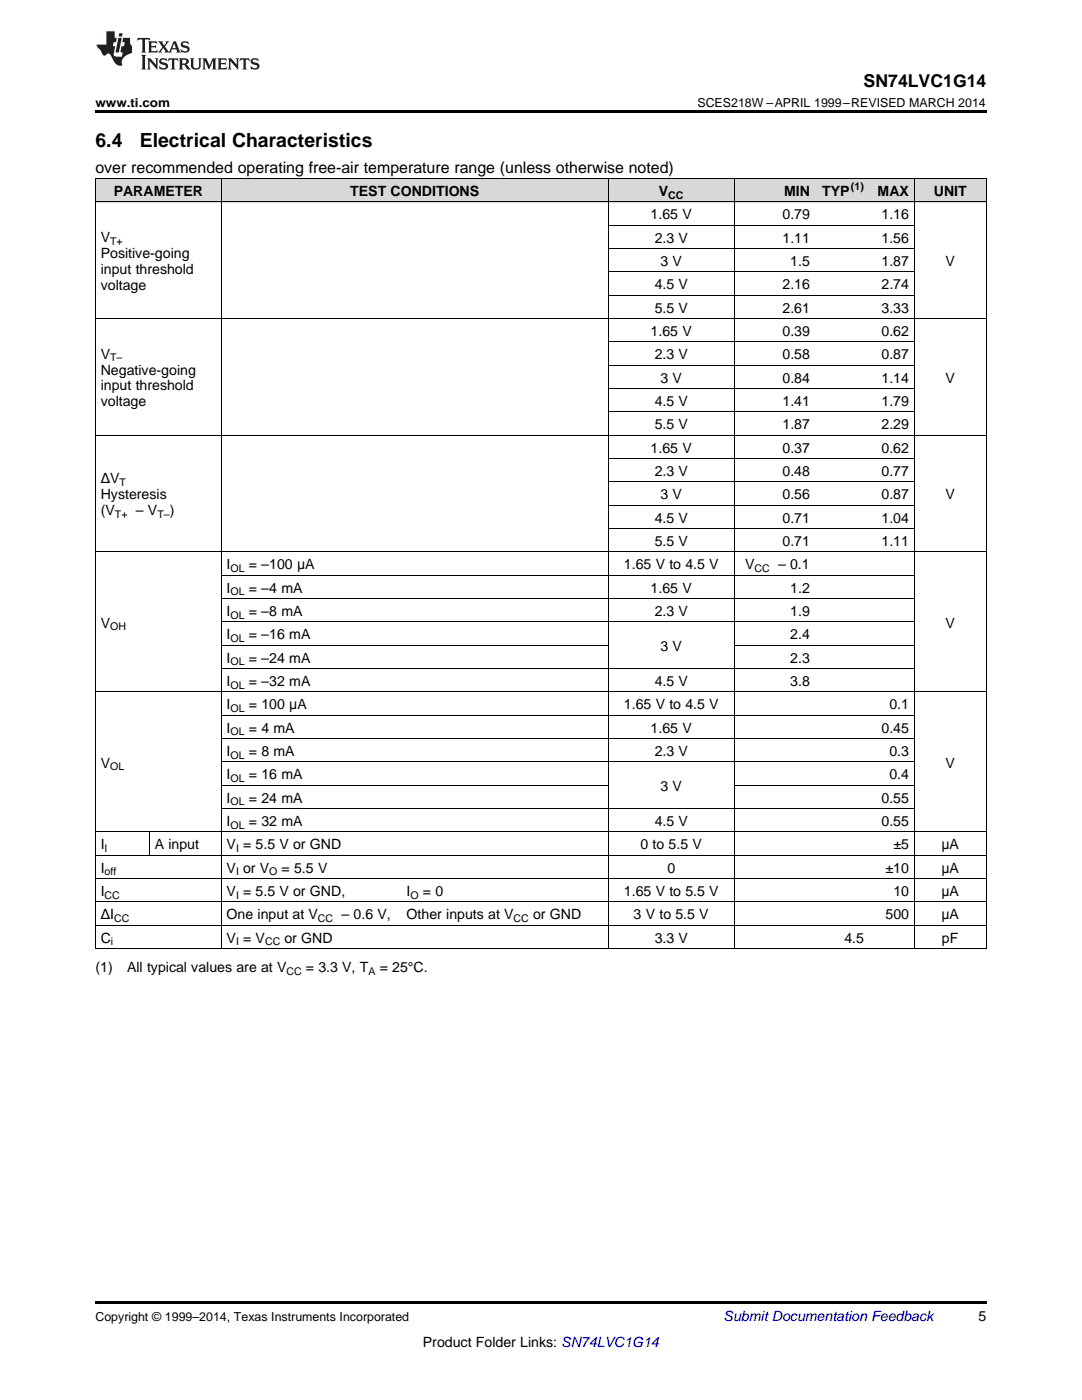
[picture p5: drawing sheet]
<svg xmlns="http://www.w3.org/2000/svg" width="216mm" height="279mm" viewBox="0 0 216 279" stroke-linecap="round" stroke-linejoin="round" font-family="sans-serif">
<g fill="#d8d8d8">
<path d="M19 35.7h10.8v4.7h-10.8z"/>
<path d="M29.8 35.7h14.4v4.7h-14.4z"/>
<path d="M44.2 35.7h35.9v4.7h-35.9z"/>
<path d="M80.1 35.7h41.3v4.7h-41.3z"/>
<path d="M121.4 35.7h25.1v4.7h-25.1z"/>
<path d="M146.5 35.7h16.2v4.7h-16.2z"/>
<path d="M162.7 35.7h10.8v4.7h-10.8z"/>
<path d="M173.5 35.7h9v4.7h-9z"/>
<path d="M182.5 35.7h14.3v4.7h-14.3z"/>
</g>
<path d="M19 22h177.8v.5h-177.8zM19 189.3l.2 .1zM44.1 189.3l.1 .1zM80 189.3l.1 .1zM121.3 189.3l.1 .1zM146.4 189.3l.1 .1zM162.6 189.3l.1 .1zM173.4 189.3l.1 .1zM182.4 189.3l.1 .1zM196.7 189.3l.1 .1zM19 259.7h177.8v.5h-177.8z" fill="#000"/>
<g fill="none" stroke="#000" stroke-width=".2">
<path d="M19 35.6h177.8M19.1 35.7v153.7M44.1 35.7v153.7M121.3 35.7v153.7M146.5 35.7v153.7M182.4 35.7v153.7M196.8 35.7v153.7M19 40.3h177.8M121.4 58.9h61.1M121.4 54.3h61.1M121.4 49.6h61.1M121.4 45h61.1"/>
<path d="M19 63.6h177.8M121.4 77.6h61.1M121.4 72.9h61.1M121.4 68.2h61.1M19 86.9h177.8M121.4 96.2h61.1M121.4 91.5h61.1M121.4 82.2h61.1M19 110.2h177.8M44.2 119.5h138.3M44.2 114.8h138.3M121.4 105.5h61.1"/>
<path d="M121.4 100.8h61.1M19 138.1h177.8M44.2 133.4h138.3M44.2 128.8h77.2M44.2 124.1h138.3M146.5 128.8h36M44.2 156.7h77.2M44.2 152.1h138.3M44.2 147.4h138.3M44.2 142.8h138.3M146.5 156.7h36M19 175.3h177.8"/>
<path d="M19 170.7h177.8M19 166h177.8M29.8 166.1v4.6M44.2 161.4h138.3M19 189.3h177.8M19 184.7h177.8M19 180h177.8"/>
</g>
<g fill="#231f20">
<path d="M27.5 7.6l-.1 .5 .4-.2h.6v.1v2.1l-.2 .4h1l-.3-.4v-2.1l.1-.1h.5l.5 .2-.2-.5zM29.5 8.3l.2 .3v1.5l-.2 .4h1.8l.2-.6a1.04 1.04 0 0 1-1.3 .2v-.7h.6l.3 .2v-.6l-.3 .2h-.6v-.6l.8-.1 .4 .3-.2-.5zM31.5 8.3l.9 1.1-.9 1.1h.8l-.2-.2 .5-.7 .4 .7-.2 .2h1.5l-.1-.2 .1-.4h.9l.1 .4-.2 .2h1l-.3-.3-.7-1.9h-.5l-.9 2-.8-1 .9-1h-.8l.1 .3-.3 .5-.4-.6 .2-.2zM34.7 8.6l.4 1h-.7zM36.3 8.4a.63 .63 0 0 0-.2 .7 .63 .63 0 0 0 .6 .4l.6 .2 .1 .2a.75 .75 0 0 1-.7 .4 .75 .75 0 0 1-.6-.5l.1 .7 .1-.1a1.11 1.11 0 0 0 1.5-.6 1.13 1.13 0 0 0-1.2-.8l-.1-.4a1.04 1.04 0 0 1 1.2 .2l-.2-.5-.1 .1-.5-.2zM28.2 10.9l.2 .4v2.2l-.2 .4h1l-.3-.4v-2.2l.3-.4zM29.3 11.6l.3 .4v1.5l-.3 .4h.8l-.2-.4v-1.3l1.5 1.7v-1.9l.2-.4h-.7l.2 .4v.9l-1.1-1.3zM32 11.8a.62 .62 0 0 0-.2 .7 .62 .62 0 0 0 .6 .4l.6 .1 .1 .3a.76 .76 0 0 1-.7 .3 .76 .76 0 0 1-.6-.4l.1 .7 .1-.1a1.11 1.11 0 0 0 1.5-.6 1.13 1.13 0 0 0-1.2-.8l-.1-.4a1.04 1.04 0 0 1 1.2 .2l-.2-.6-.1 .1-.5-.1zM33.7 11.6l-.2 .6a.61 .61 0 0 1 .8-.3v1.6l-.2 .4h.9l-.2-.4v-1.6a.63 .63 0 0 1 .8 .3l-.2-.6zM35.6 11.6l.3 .4v1.5l-.3 .4h1l-.2-.2v-.8l.5 .2a.76 .76 0 0 0 1.2 .7l-1-1a.58 .58 0 0 0 .6-.5 .58 .58 0 0 0-.5-.6zM36.4 11.9h.1a.45 .45 0 0 1 .5 .1 .45 .45 0 0 1 .1 .5l-.7 .2zM37.9 11.6l.2 .2a2.17 2.17 0 0 0 .3 1.9 .99 .99 0 0 0 1.6-.6v-1.1l.2-.4h-.7l.2 .2a1.92 1.92 0 0 1-.2 1.8 .6 .6 0 0 1-.9-.5v-1.1l.2-.4zM40.4 11.6l.2 .4v1.5l-.2 .4h.7l-.2-.4v-1.4l.8 1.8 .8-1.8v1.4l-.2 .4h.9l-.2-.4v-1.5l.2-.4h-.8l-.6 1.5-.6-1.5zM43.4 11.6l.2 .4v1.5l-.2 .4h1.8l.2-.6a1.04 1.04 0 0 1-1.3 .1v-.6h.5l.4 .2v-.6l-.4 .2h-.5v-.7h.8l.3 .3-.1-.6zM45.5 11.6l.2 .4v1.5l-.2 .4h.7l-.2-.4v-1.3l1.5 1.7v-1.9l.2-.4h-.7l.2 .4v.9l-1.1-1.3zM47.9 11.6l-.1 .6a.61 .61 0 0 1 .8-.3v1.6l-.3 .4h1l-.3-.4 .1-1.6a.63 .63 0 0 1 .7 .3l-.1-.6zM50.2 11.8a.62 .62 0 0 0-.2 .7 .62 .62 0 0 0 .6 .4l.6 .1 .2 .3a.76 .76 0 0 1-.8 .3 .76 .76 0 0 1-.6-.4l.1 .7 .2-.1a1.11 1.11 0 0 0 1.5-.6 1.13 1.13 0 0 0-1.3-.8l-.1-.4a1.04 1.04 0 0 1 1.2 .2l-.1-.6-.2 .1-.5-.1z"/>
<path d="M21.2 6.3v2.6h-1.9l.1 .4 .7 .9a.91 .91 0 0 0 1 .8 .56 .56 0 0 1 .5-.3 .56 .56 0 0 1 .5 .3l.4 .8a1.53 1.53 0 0 0 1.9 1.2 1.54 1.54 0 0 1 1-2.1l.9-.3v-1.4a1.52 1.52 0 0 1-.3-1.6h-1.4l-.2 .8h.5l-.2 .8h-.4l-.2 1v.2l.4 .1-.2 .8a1.93 1.93 0 0 1-1.6-.3l.3-1.8h-.5l.2-.8h.4l.2-.8h-.4v-1.3zM23.6 7.6l-.6 2.9h.7l.6-2.9zM23.8 6.6l-.1 .7h.6l.2-.7z"/>
</g>
<g font-size="3.9">
<text x="19" y="29.3">6.4</text>
<text x="27.9" y="29.3">Electrical Characteristics</text>
</g>
<text font-size="3.5" x="172.3" y="17.3">SN74LVC1G14</text>
<text font-size="3.2" x="19" y="34.4">over recommended operating free-air temperature range (unless otherwise noted)</text>
<g font-size="2.8">
<text x="22.7" y="39.1">PARAMETER</text>
<text x="69.9" y="39.1">TEST CONDITIONS</text>
<text x="131.5" y="39.1">V</text>
<text x="156.5" y="39.1">MIN</text>
<text x="164.1" y="39.1">TYP</text>
<text x="175.1" y="39.1">MAX</text>
<text x="186.3" y="39.1">UNIT</text>
<text x="129.8" y="43.7">1.65 V</text>
<text x="156.1" y="43.7">0.79</text>
<text x="175.9" y="43.7">1.16</text>
<text x="20.1" y="48.3">V</text>
<text x="20.1" y="51.5">Positive-going</text>
<text x="130.6" y="48.4">2.3 V</text>
<text x="131.8" y="53.1">3 V</text>
<text x="156.1" y="48.4">1.11</text>
<text x="157.7" y="53.1">1.5</text>
<text x="175.9" y="48.4">1.56</text>
<text x="175.9" y="53.1">1.87</text>
<text x="188.7" y="53.1">V</text>
<text x="20.1" y="54.6">input threshold</text>
<text x="20.1" y="57.8">voltage</text>
<text x="130.6" y="57.7">4.5 V</text>
<text x="156.1" y="57.7">2.16</text>
<text x="175.9" y="57.7">2.74</text>
<text x="130.6" y="62.4">5.5 V</text>
<text x="156.1" y="62.4">2.61</text>
<text x="175.9" y="62.4">3.33</text>
<text x="20.1" y="71.6">V</text>
<text x="129.8" y="67">1.65 V</text>
<text x="130.6" y="71.7">2.3 V</text>
<text x="156.1" y="67">0.39</text>
<text x="156.1" y="71.7">0.58</text>
<text x="175.9" y="67">0.62</text>
<text x="175.9" y="71.7">0.87</text>
<text x="20.1" y="74.8">Negative-going</text>
<text x="20.1" y="77.9">input threshold</text>
<text x="131.8" y="76.3">3 V</text>
<text x="156.1" y="76.3">0.84</text>
<text x="175.9" y="76.3">1.14</text>
<text x="188.7" y="76.3">V</text>
<text x="20.1" y="81.1">voltage</text>
<text x="130.6" y="81">4.5 V</text>
<text x="156.1" y="81">1.41</text>
<text x="175.9" y="81">1.79</text>
<text x="130.6" y="85.7">5.5 V</text>
<text x="156.1" y="85.7">1.87</text>
<text x="175.9" y="85.7">2.29</text>
<text x="129.8" y="90.3">1.65 V</text>
<text x="130.6" y="95">2.3 V</text>
<text x="156.1" y="90.3">0.37</text>
<text x="156.1" y="95">0.48</text>
<text x="175.9" y="90.3">0.62</text>
<text x="175.9" y="95">0.77</text>
<text x="20.1" y="96.4">ΔV</text>
<text x="20.1" y="99.6">Hysteresis</text>
<text x="131.8" y="99.6">3 V</text>
<text x="156.1" y="99.6">0.56</text>
<text x="175.9" y="99.6">0.87</text>
<text x="188.7" y="99.6">V</text>
<text x="20.1" y="102.8">(V</text>
<text x="27.1" y="102.8">– V</text>
<text x="33.9" y="102.8">)</text>
<text x="130.6" y="104.3">4.5 V</text>
<text x="156.1" y="104.3">0.71</text>
<text x="175.9" y="104.3">1.04</text>
<text x="45.2" y="113.6">I</text>
<text x="49.7" y="113.6">= –100 μA</text>
<text x="124.5" y="113.6">1.65 V to 4.5 V</text>
<text x="130.6" y="108.9">5.5 V</text>
<text x="148.7" y="113.6">V</text>
<text x="155.3" y="113.6">– 0.1</text>
<text x="156.1" y="108.9">0.71</text>
<text x="175.9" y="108.9">1.11</text>
<text x="45.2" y="118.3">I</text>
<text x="49.7" y="118.3">= –4 mA</text>
<text x="129.8" y="118.3">1.65 V</text>
<text x="157.7" y="118.3">1.2</text>
<text x="20.1" y="125.2">V</text>
<text x="45.2" y="122.9">I</text>
<text x="49.7" y="122.9">= –8 mA</text>
<text x="130.6" y="122.9">2.3 V</text>
<text x="157.7" y="122.9">1.9</text>
<text x="188.7" y="125.2">V</text>
<text x="45.2" y="127.6">I</text>
<text x="49.7" y="127.6">= –16 mA</text>
<text x="131.8" y="129.9">3 V</text>
<text x="157.7" y="127.6">2.4</text>
<text x="45.2" y="132.2">I</text>
<text x="45.2" y="136.9">I</text>
<text x="49.7" y="132.2">= –24 mA</text>
<text x="49.7" y="136.9">= –32 mA</text>
<text x="130.6" y="136.9">4.5 V</text>
<text x="157.7" y="132.2">2.3</text>
<text x="157.7" y="136.9">3.8</text>
<text x="45.2" y="141.5">I</text>
<text x="49.7" y="141.5">= 100 μA</text>
<text x="124.5" y="141.5">1.65 V to 4.5 V</text>
<text x="177.5" y="141.5">0.1</text>
<text x="45.2" y="146.2">I</text>
<text x="49.7" y="146.2">= 4 mA</text>
<text x="129.8" y="146.2">1.65 V</text>
<text x="175.9" y="146.2">0.45</text>
<text x="20.1" y="153.2">V</text>
<text x="45.2" y="150.8">I</text>
<text x="45.2" y="155.5">I</text>
<text x="49.7" y="150.8">= 8 mA</text>
<text x="49.7" y="155.5">= 16 mA</text>
<text x="130.6" y="150.8">2.3 V</text>
<text x="177.5" y="150.8">0.3</text>
<text x="177.5" y="155.5">0.4</text>
<text x="188.7" y="153.2">V</text>
<text x="45.2" y="160.2">I</text>
<text x="49.7" y="160.2">= 24 mA</text>
<text x="131.8" y="157.8">3 V</text>
<text x="175.9" y="160.2">0.55</text>
<text x="45.2" y="164.8">I</text>
<text x="49.7" y="164.8">= 32 mA</text>
<text x="130.6" y="164.8">4.5 V</text>
<text x="175.9" y="164.8">0.55</text>
<text x="20.1" y="169.5">I</text>
<text x="30.9" y="169.5">A input</text>
<text x="45.2" y="169.5">V = 5.5 V or GND</text>
<text x="127.8" y="169.5">0 to 5.5 V</text>
<text x="178.3" y="169.5">±5</text>
<text x="187.9" y="169.5">μA</text>
<text x="20.1" y="174.1">I</text>
<text x="20.1" y="178.8">I</text>
<text x="45.2" y="174.1">V or V</text>
<text x="45.2" y="178.8">V = 5.5 V or GND,</text>
<text x="56.2" y="174.1">= 5.5 V</text>
<text x="81.1" y="178.8">I</text>
<text x="84.4" y="178.8">= 0</text>
<text x="124.5" y="178.8">1.65 V to 5.5 V</text>
<text x="133.2" y="174.1">0</text>
<text x="176.7" y="174.1">±10</text>
<text x="178.3" y="178.8">10</text>
<text x="187.9" y="174.1">μA</text>
<text x="187.9" y="178.8">μA</text>
<text x="20.1" y="183.4">ΔI</text>
<text x="45.2" y="183.4">One input at V</text>
<text x="68.2" y="183.4">– 0.6 V,</text>
<text x="81.1" y="183.4">Other inputs at V</text>
<text x="106.4" y="183.4">or GND</text>
<text x="126.4" y="183.4">3 V to 5.5 V</text>
<text x="176.7" y="183.4">500</text>
<text x="187.9" y="183.4">μA</text>
<text x="20.1" y="188.1">C</text>
<text x="45.2" y="188.1">V = V</text>
<text x="56.8" y="188.1">or GND</text>
<text x="130.6" y="188.1">3.3 V</text>
<text x="168.5" y="188.1">4.5</text>
<text x="188" y="188.1">pF</text>
<text x="19" y="194">(1)</text>
<text x="25.4" y="194">All typical values are at V</text>
<text x="61" y="194">= 3.3 V, T</text>
<text x="75.8" y="194">= 25°C.</text>
<text x="195.3" y="263.6">5</text>
<text x="84.4" y="268.9">Product Folder Links: SN74LVC1G14</text>
</g>
<text font-size="2.8" fill="#0000c8" x="144.4" y="263.6">Submit Documentation Feedback</text>
<g font-size="2.5">
<text x="19" y="21.4">www.ti.com</text>
<text x="139.2" y="21.4">SCES218W –APRIL 1999–REVISED MARCH 2014</text>
<text x="19" y="263.6">Copyright © 1999–2014, Texas Instruments Incorporated</text>
</g>
<g font-size="2.1">
<text x="133.3" y="39.7">CC</text>
<text x="169.8" y="38">(1)</text>
<text x="22" y="48.9">T+</text>
<text x="22" y="72.1">T–</text>
<text x="23.8" y="97">T</text>
<text x="22.9" y="103.4">T+</text>
<text x="31.4" y="103.4">T–</text>
<text x="46" y="114.2">OL</text>
<text x="46" y="118.8">OL</text>
<text x="150.5" y="114.2">CC</text>
<text x="22" y="125.8">OH</text>
<text x="46" y="123.5">OL</text>
<text x="46" y="128.1">OL</text>
<text x="46" y="132.8">OL</text>
<text x="46" y="137.4">OL</text>
<text x="46" y="142.1">OL</text>
<text x="46" y="146.8">OL</text>
<text x="22" y="153.7">OL</text>
<text x="46" y="151.4">OL</text>
<text x="46" y="156.1">OL</text>
<text x="46" y="160.7">OL</text>
<text x="46" y="165.4">OL</text>
<text x="20.9" y="170">I</text>
<text x="47.1" y="170">I</text>
<text x="20.9" y="174.7">off</text>
<text x="20.9" y="179.4">CC</text>
<text x="47.1" y="174.7">I</text>
<text x="47.1" y="179.4">I</text>
<text x="53.7" y="174.7">O</text>
<text x="81.9" y="179.4">O</text>
<text x="22.8" y="184">CC</text>
<text x="63.4" y="184">CC</text>
<text x="102.5" y="184">CC</text>
<text x="22.1" y="188.7">i</text>
<text x="47.1" y="188.7">I</text>
<text x="52.9" y="188.7">CC</text>
<text x="57.1" y="194.5">CC</text>
<text x="73.5" y="194.5">A</text>
</g>
</svg>
